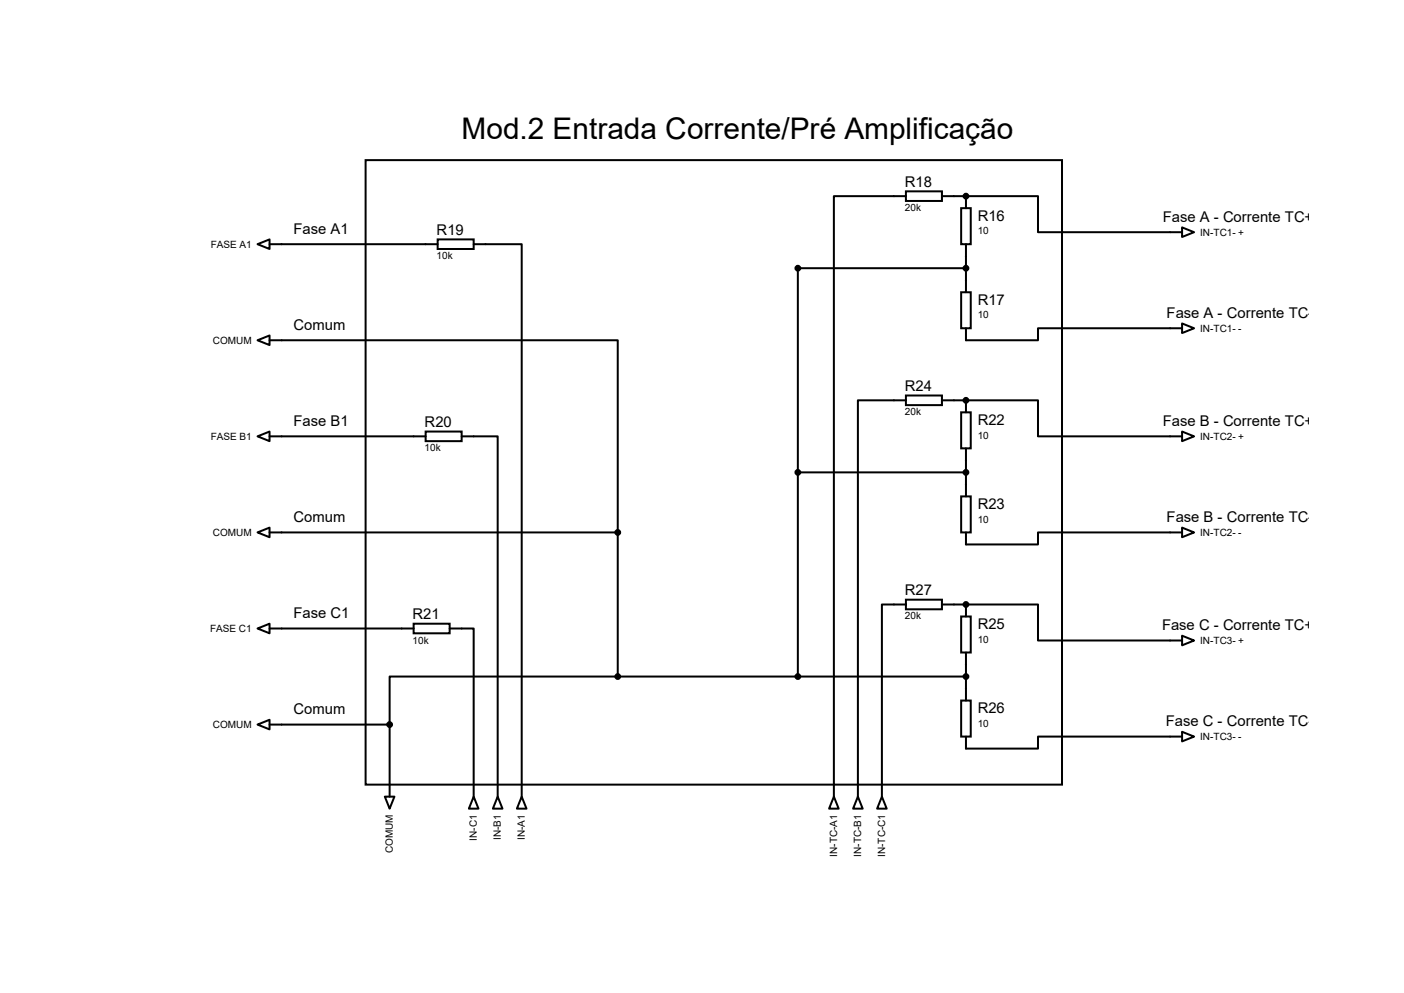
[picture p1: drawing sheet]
<svg xmlns="http://www.w3.org/2000/svg" width="297mm" height="210mm" viewBox="0 0 297 210" stroke-linecap="round" stroke-linejoin="round" font-family="sans-serif">
<g fill="none" stroke="#000" stroke-width=".42">
<path d="M77.3 33.9h147.4v132h-147.4zM54.5 51.6l2.5-1v2.1zM57 51.6h35.6M92.6 50.6h7.6v2.1h-7.6zM100.2 51.6h10.2v116.9M191.6 40.5h7.7v2h-7.7zM191.6 41.5h-15.2v127M199.3 41.5h5M203.3 44h2.1v7.6h-2.1zM204.3 41.5h15.3v7.6h30.5M204.3 41.5v2.5M204.3 51.6v10.2"/>
<path d="M204.3 56.7h-35.5v86.4M250.1 48.1l2.5 1-2.5 1zM54.5 72l2.5-1v2zM57 72h73.7v40.6M203.3 61.8h2.1v7.6h-2.1zM204.3 69.4v2.6h15.3v-2.6h30.5M250.1 68.4l2.5 1-2.5 1zM54.5 92.3l2.5-1v2zM57 92.3h33M90 91.3h7.7v2h-7.7zM97.7 92.3h7.6v76.2M168.8 99.9h35.5"/>
<path d="M191.6 83.7h7.7v2h-7.7zM191.6 84.7h-10.1v83.8M199.3 84.7h5M203.3 87.2h2.1v7.6h-2.1zM204.3 84.7h15.3v7.6h30.5M204.3 84.7v2.5M204.3 94.8v10.2M250.1 91.3l2.5 1-2.5 1zM54.5 112.6l2.5-1v2zM57 112.6h73.7M130.7 112.6v30.5M203.3 105h2.1v7.6h-2.1z"/>
<path d="M204.3 112.6v2.5h15.3v-2.5h30.5M250.1 111.6l2.5 1-2.5 1zM54.5 132.9l2.5-1v2zM57 132.9h30.5M87.5 131.9h7.6v2h-7.6zM95.1 132.9h5.1v35.6M191.6 126.8h7.7v2.1h-7.7zM191.6 127.8h-5v40.7M199.3 127.8h5M203.3 130.4h2.1v7.6h-2.1zM204.3 127.8h15.3v7.7h30.5M204.3 127.8v2.6"/>
<path d="M204.3 138v10.2M250.1 134.5l2.5 1-2.5 1zM54.5 153.2l2.5-1v2.1zM57 153.2h25.4M82.4 153.2v15.3M130.7 143.1h-48.3v10.1M130.7 143.1h73.6M203.3 148.2h2.1v7.6h-2.1zM204.3 155.8v2.5h15.3v-2.5h30.5M250.1 154.8l2.5 1-2.5 1zM81.4 168.5h2l-1 2.5zM100.2 168.5l1 2.5h-2z"/>
<path d="M105.3 168.5l1 2.5h-2zM110.4 168.5l1 2.5h-2.1zM176.4 168.5l1 2.5h-2zM181.5 168.5l1 2.5h-2zM186.6 168.5l1 2.5h-2.1z"/>
</g>
<g fill="#000">
<circle cx="204.3" cy="41.5" r=".21"/>
<circle cx="204.3" cy="84.7" r=".21"/>
<circle cx="204.3" cy="127.8" r=".21"/>
</g>
<g fill="#000" stroke="#000" stroke-width=".42">
<circle cx="168.8" cy="56.7" r=".51"/>
<circle cx="204.3" cy="56.7" r=".51"/>
<circle cx="204.3" cy="41.5" r=".51"/>
<circle cx="168.8" cy="99.9" r=".51"/>
<circle cx="204.3" cy="99.9" r=".51"/>
<circle cx="204.3" cy="84.7" r=".51"/>
<circle cx="130.7" cy="112.6" r=".51"/>
<circle cx="204.3" cy="127.8" r=".51"/>
<circle cx="82.4" cy="153.2" r=".51"/>
<circle cx="130.7" cy="143.1" r=".51"/>
<circle cx="168.8" cy="143.1" r=".51"/>
<circle cx="204.3" cy="143.1" r=".51"/>
</g>
<text font-size="6.3" x="97.7" y="29.4">Mod.2 Entrada Corrente/Pré Amplificação</text>
<g font-size="3.1">
<text x="191.4" y="39.6">R18</text>
<text x="206.8" y="46.7">R16</text>
<text x="246" y="46.9">Fase A - Corrente TC+</text>
<text x="62.1" y="49.4">Fase A1</text>
<text x="92.4" y="49.7">R19</text>
<text x="206.8" y="64.4">R17</text>
<text x="62.1" y="69.7">Comum</text>
<text x="246.8" y="67.2">Fase A - Corrente TC-</text>
<text x="191.4" y="82.8">R24</text>
<text x="206.8" y="89.8">R22</text>
<text x="62.1" y="90">Fase B1</text>
<text x="89.8" y="90.4">R20</text>
<text x="246" y="90">Fase B - Corrente TC+</text>
<text x="206.8" y="107.6">R23</text>
<text x="62.1" y="110.4">Comum</text>
<text x="246.8" y="110.4">Fase B - Corrente TC-</text>
<text x="191.4" y="125.9">R27</text>
<text x="62.1" y="130.7">Fase C1</text>
<text x="87.3" y="131">R21</text>
<text x="206.8" y="133">R25</text>
<text x="245.8" y="133.2">Fase C - Corrente TC+</text>
<text x="62.1" y="151">Comum</text>
<text x="206.8" y="150.8">R26</text>
<text x="246.6" y="153.5">Fase C - Corrente TC-</text>
</g>
<g font-size="2.1">
<text x="191.4" y="44.7">20k</text>
<text x="44.6" y="52.4">FASE A1</text>
<text x="206.8" y="49.6">10</text>
<text x="253.9" y="49.9">IN-TC1- +</text>
<text x="92.4" y="54.8">10k</text>
<text x="206.8" y="67.4">10</text>
<text x="253.9" y="70.2">IN-TC1- -</text>
<text x="45" y="72.7">COMUM</text>
<text x="191.4" y="87.8">20k</text>
<text x="44.6" y="93">FASE B1</text>
<text x="89.8" y="95.5">10k</text>
<text x="206.8" y="92.8">10</text>
<text x="253.9" y="93">IN-TC2- +</text>
<text x="45" y="113.4">COMUM</text>
<text x="206.8" y="110.5">10</text>
<text x="253.9" y="113.4">IN-TC2- -</text>
<text x="191.4" y="131">20k</text>
<text x="44.4" y="133.7">FASE C1</text>
<text x="87.3" y="136.1">10k</text>
<text x="206.8" y="135.9">10</text>
<text x="253.9" y="136.2">IN-TC3- +</text>
<text x="45" y="154">COMUM</text>
<text x="206.8" y="153.7">10</text>
<text x="253.9" y="156.5">IN-TC3- -</text>
<text x="100.9" y="177.8" transform="rotate(-90 100.9 177.8)">IN-C1</text>
<text x="106" y="177.7" transform="rotate(-90 106 177.7)">IN-B1</text>
<text x="111" y="177.7" transform="rotate(-90 111 177.7)">IN-A1</text>
<text x="83.1" y="180.5" transform="rotate(-90 83.1 180.5)">COMUM</text>
<text x="177.1" y="181.2" transform="rotate(-90 177.1 181.2)">IN-TC-A1</text>
<text x="182.2" y="181.2" transform="rotate(-90 182.2 181.2)">IN-TC-B1</text>
<text x="187.2" y="181.3" transform="rotate(-90 187.2 181.3)">IN-TC-C1</text>
</g>
</svg>
